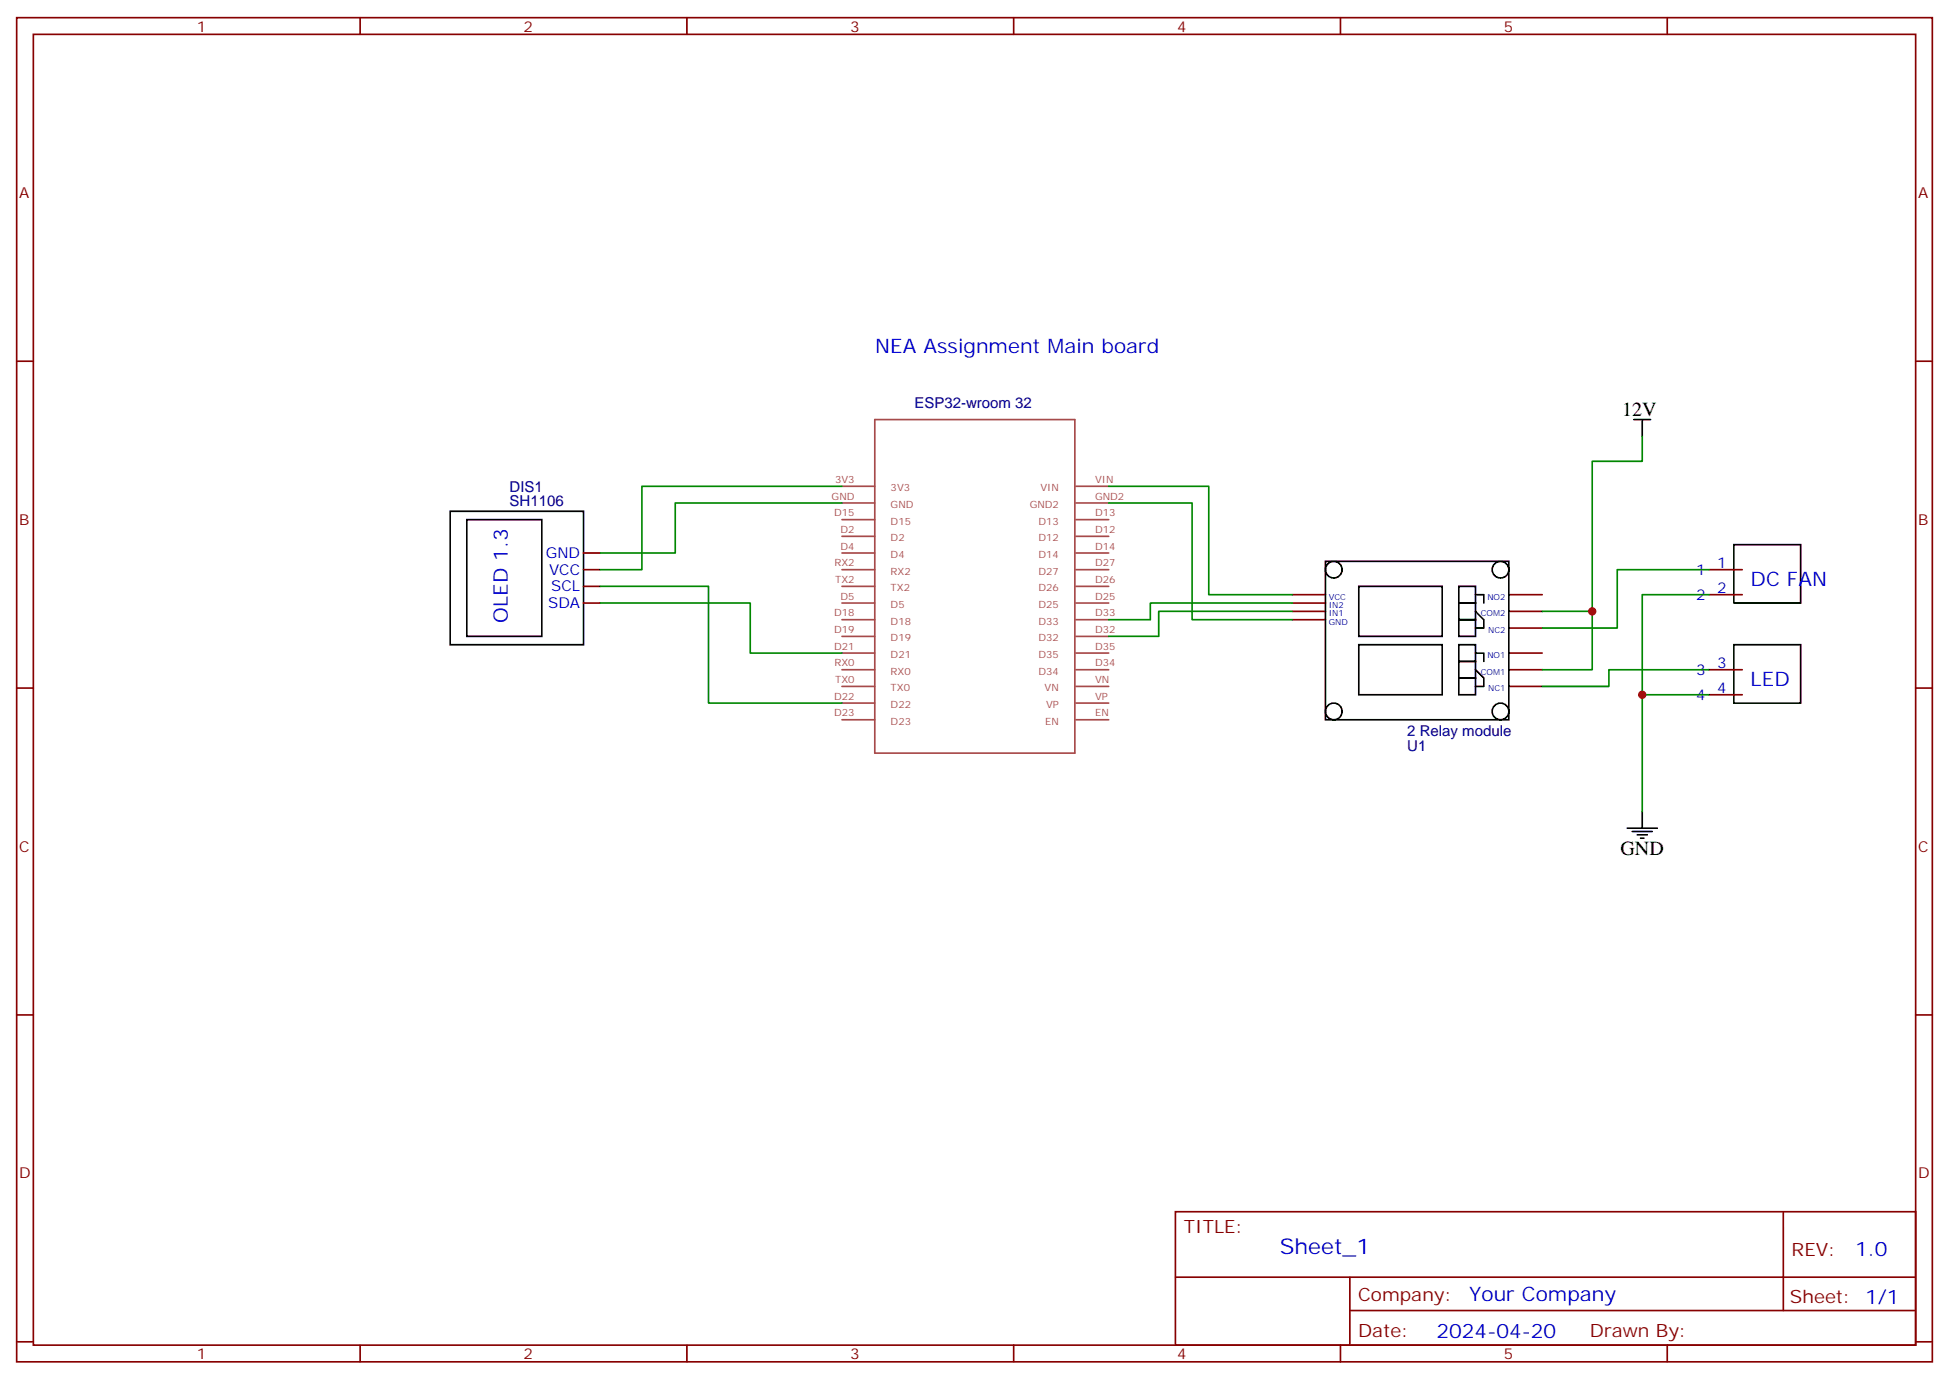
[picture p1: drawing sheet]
<svg xmlns="http://www.w3.org/2000/svg" width="412mm" height="292mm" viewBox="0 0 412 292" stroke-linecap="round" stroke-linejoin="round" font-family="sans-serif">
<g fill="none" stroke="#870000" stroke-width=".35">
<path d="M3.5 3.7h405.4v284.4h-405.4zM7.1 7.3h398.2v277.3h-398.2zM76.2 3.7v3.6M145.3 3.7v3.6M214.5 3.7v3.6M283.6 3.7v3.6M352.8 3.7v3.6M3.5 76.4h3.6M405.3 76.4h3.6M123.5 117h3.5M123.5 120.5h3.5M123.5 124h3.5"/>
<path d="M123.5 127.6h3.5M273.4 127.6h7.1M273.4 129.3h7.1M273.4 125.8h7.1M273.4 131.1h7.1M319.3 138.1h7M319.3 132.9h7M319.3 129.3h7M319.3 125.8h7M361.6 120.5h7.1M361.6 125.8h7.1M3.5 145.6h3.6"/>
<path d="M319.3 145.2h7M319.3 141.7h7M361.6 141.7h7.1M361.6 147h7.1M405.3 145.6h3.6M3.5 214.7h3.6M405.3 214.7h3.6M248.7 256.3h156.6v28.3h-156.6zM377.3 256.4v20.8M248.7 270.2h156.5M285.6 277.2h119.6M285.6 270.2v14.1"/>
<path d="M3.5 283.8h3.6M76.2 284.6v3.5M145.3 284.6v3.5M214.5 284.6v3.5M283.6 284.6v3.5M352.8 284.6v3.5M405.3 283.8h3.6"/>
</g>
<g fill="none" stroke="#000" stroke-width=".35">
<path d="M345.7 88.8h3.5M347.5 88.8v3.5M95.2 108.2h28.3v28.2h-28.3zM98.8 109.9h15.9v24.7h-15.9zM280.5 118.7h38.8v33.6h-38.8zM366.9 115.2h14.1v12.4h-14.1zM287.5 136.4h17.7v10.6h-17.7zM287.5 124h17.7v10.6h-17.7zM308.7 136.4h3.5v3.5h-3.5zM308.7 139.9h3.5v3.5h-3.5zM308.7 131.1h3.5v3.5h-3.5zM308.7 127.6h3.5v3.5h-3.5z"/>
<path d="M308.7 124h3.5v3.6h-3.5zM312.2 138.1h1.8v1.8M312.2 129.3l1.8 1.8v1.8h-1.8M312.2 125.8h1.8v1.8M366.9 136.4h14.1v12.3h-14.1zM308.7 143.4h3.5v3.6h-3.5zM312.2 141.7l1.8 1.7v1.8h-1.8M344.3 175.2h6.4M345.4 175.9h4.2M346.4 176.6h2.1M347.1 177.3h.7M347.5 171.7v3.5"/>
<circle cx="282.2" cy="120.5" r="1.76"/>
<circle cx="317.5" cy="120.5" r="1.76"/>
<circle cx="282.2" cy="150.5" r="1.76"/>
<circle cx="317.5" cy="150.5" r="1.76"/>
</g>
<g fill="none" stroke="#a64a4a" stroke-width=".35">
<path d="M185.1 88.8h42.3v70.5h-42.3zM178.2 102.9h6.9M178.2 106.4h6.9M178.2 109.9h6.9M178.2 113.5h6.9M178.2 117h6.9M227.7 102.9h6.9M227.7 106.4h6.9M227.7 109.9h6.9M227.7 113.5h6.9M227.7 117h6.9M178.2 120.5h6.9"/>
<path d="M178.2 124h6.9M178.2 127.6h6.9M178.2 131.1h6.9M178.2 134.6h6.9M178.2 138.1h6.9M227.7 120.5h6.9M227.7 124h6.9M227.7 127.6h6.9M227.7 131.1h6.9M227.7 134.6h6.9M227.7 138.1h6.9M178.2 141.7h6.9"/>
<path d="M178.2 145.2h6.9M178.2 148.7h6.9M178.2 152.3h6.9M227.7 141.7h6.9M227.7 145.2h6.9M227.7 148.7h6.9M227.7 152.3h6.9"/>
</g>
<g fill="none" stroke="#008700" stroke-width=".35">
<path d="M347.5 92.3v5.3h-10.6v31.7h-10.6M178.2 102.9h-42.4v17.6h-8.8M178.2 106.4h-35.3v10.6h-15.9M234.6 102.9h21.2v22.9h17.6M234.6 106.4h17.6v24.7h21.2M127 127.6h31.7v10.5h19.5M127 124h22.9v24.7h28.3M273.4 127.6h-30v3.5h-8.8M273.4 129.3h-28.2v5.3h-10.6M336.9 129.3v12.4h-10.6M361.6 120.5h-19.4v12.4h-15.9M361.6 125.8h-14.1v21.2"/>
<path d="M361.6 141.7h-21.2v3.5h-14.1M361.6 147h-14.1v24.7"/>
</g>
<g fill="#c00">
<circle cx="336.9" cy="129.3" r=".88"/>
<circle cx="347.5" cy="147" r=".88"/>
</g>
<text font-size="4.6" fill="#00f" x="270.8" y="265.4">Sheet_1</text>
<g font-size="4.2" fill="#00f">
<text x="185.2" y="74.6">NEA Assignment Main board</text>
<text x="370.4" y="124">DC FAN</text>
<text x="107.5" y="131.7" transform="rotate(-90 107.5 131.7)">OLED 1.3</text>
<text x="370.4" y="145.2">LED</text>
<text x="392.5" y="265.6">1.0</text>
<text x="310.9" y="275.2">Your Company</text>
<text x="304" y="283">2024-04-20</text>
</g>
<g font-size="4.2">
<text x="343.3" y="88.1">12V</text>
<text x="342.9" y="180.8">GND</text>
</g>
<g font-size="3.9" fill="#800">
<text x="250.5" y="260.9">TITLE:</text>
<text x="379.1" y="265.6">REV:</text>
<text x="287.4" y="275.1">Company:</text>
<text x="378.7" y="275.7">Sheet: 1/1</text>
<text x="287.4" y="282.8">Date:</text>
<text x="336.4" y="282.9">Drawn By:</text>
</g>
<g font-size="3.2" fill="#800">
<text x="41.6" y="6.7">1</text>
<text x="110.8" y="6.7">2</text>
<text x="179.9" y="6.7">3</text>
<text x="249.1" y="6.7">4</text>
<text x="318.2" y="6.7">5</text>
<text x="4.1" y="41.8">A</text>
<text x="405.9" y="41.8">A</text>
<text x="4.1" y="111">B</text>
<text x="405.9" y="111">B</text>
<text x="4.1" y="180.1">C</text>
<text x="405.9" y="180.1">C</text>
<text x="4.1" y="249.3">D</text>
<text x="405.9" y="249.3">D</text>
<text x="41.6" y="287.5">1</text>
<text x="110.8" y="287.5">2</text>
<text x="179.9" y="287.5">3</text>
<text x="249.1" y="287.5">4</text>
<text x="318.2" y="287.5">5</text>
</g>
<g font-size="3.2" fill="#000080">
<text x="193.5" y="86.3">ESP32-wroom 32</text>
<text x="107.8" y="107.1">SH1106</text>
<text x="107.8" y="104.1">DIS1</text>
<text x="297.8" y="155.8">2 Relay module</text>
<text x="297.8" y="158.8">U1</text>
</g>
<g font-size="3.2" fill="#00f">
<text x="115.5" y="118">GND</text>
<text x="116.2" y="121.6">VCC</text>
<text x="116.6" y="125.1">SCL</text>
<text x="358.9" y="121.6">1</text>
<text x="363.4" y="120.2">1</text>
<text x="363.4" y="125.4">2</text>
<text x="116" y="128.6">SDA</text>
<text x="358.9" y="126.9">2</text>
<text x="358.9" y="142.7">3</text>
<text x="363.4" y="141.3">3</text>
<text x="358.9" y="148">4</text>
<text x="363.4" y="146.6">4</text>
</g>
<g font-size="2.1" fill="#a54b4b">
<text x="176" y="105.7">GND</text>
<text x="176.7" y="102.2">3V3</text>
<text x="188.5" y="103.9">3V3</text>
<text x="188.5" y="107.4">GND</text>
<text x="217.9" y="107.4">GND2</text>
<text x="220.2" y="103.9">VIN</text>
<text x="231.7" y="102.2">VIN</text>
<text x="231.7" y="105.7">GND2</text>
<text x="176.5" y="109.2">D15</text>
<text x="177.8" y="112.8">D2</text>
<text x="188.5" y="111">D15</text>
<text x="219.8" y="111">D13</text>
<text x="231.7" y="109.2">D13</text>
<text x="231.7" y="112.8">D12</text>
<text x="176.6" y="119.8">RX2</text>
<text x="177.8" y="116.3">D4</text>
<text x="188.5" y="114.5">D2</text>
<text x="188.5" y="118">D4</text>
<text x="219.8" y="114.5">D12</text>
<text x="219.8" y="118">D14</text>
<text x="231.7" y="116.3">D14</text>
<text x="231.7" y="119.8">D27</text>
<text x="176.7" y="123.3">TX2</text>
<text x="188.5" y="121.5">RX2</text>
<text x="188.5" y="125.1">TX2</text>
<text x="219.8" y="121.5">D27</text>
<text x="219.8" y="125.1">D26</text>
<text x="231.7" y="123.3">D26</text>
<text x="176.5" y="130.4">D18</text>
<text x="177.8" y="126.9">D5</text>
<text x="188.5" y="128.6">D5</text>
<text x="219.8" y="128.6">D25</text>
<text x="231.7" y="126.9">D25</text>
<text x="231.7" y="130.4">D33</text>
<text x="176.5" y="133.9">D19</text>
<text x="176.5" y="137.5">D21</text>
<text x="188.5" y="132.1">D18</text>
<text x="188.5" y="135.7">D19</text>
<text x="219.8" y="132.1">D33</text>
<text x="219.8" y="135.7">D32</text>
<text x="231.7" y="133.9">D32</text>
<text x="231.7" y="137.5">D35</text>
<text x="176.6" y="141">RX0</text>
<text x="188.5" y="139.2">D21</text>
<text x="188.5" y="142.7">RX0</text>
<text x="219.8" y="139.2">D35</text>
<text x="219.8" y="142.7">D34</text>
<text x="231.7" y="141">D34</text>
<text x="176.5" y="148">D22</text>
<text x="176.7" y="144.5">TX0</text>
<text x="188.5" y="146.2">TX0</text>
<text x="188.5" y="149.8">D22</text>
<text x="221" y="146.2">VN</text>
<text x="221.3" y="149.8">VP</text>
<text x="231.7" y="144.5">VN</text>
<text x="231.7" y="148">VP</text>
<text x="176.5" y="151.6">D23</text>
<text x="188.5" y="153.3">D23</text>
<text x="221.1" y="153.3">EN</text>
<text x="231.7" y="151.6">EN</text>
</g>
<g font-size="1.8" fill="#00f">
<text x="281.2" y="130.4">IN1</text>
<text x="281.2" y="128.6">IN2</text>
<text x="281.2" y="126.9">VCC</text>
<text x="313.3" y="130.4">COM2</text>
<text x="314.7" y="126.9">NO2</text>
<text x="281.2" y="132.2">GND</text>
<text x="314.9" y="133.9">NC2</text>
<text x="313.3" y="142.7">COM1</text>
<text x="314.7" y="139.2">NO1</text>
<text x="314.9" y="146.3">NC1</text>
</g>
</svg>
